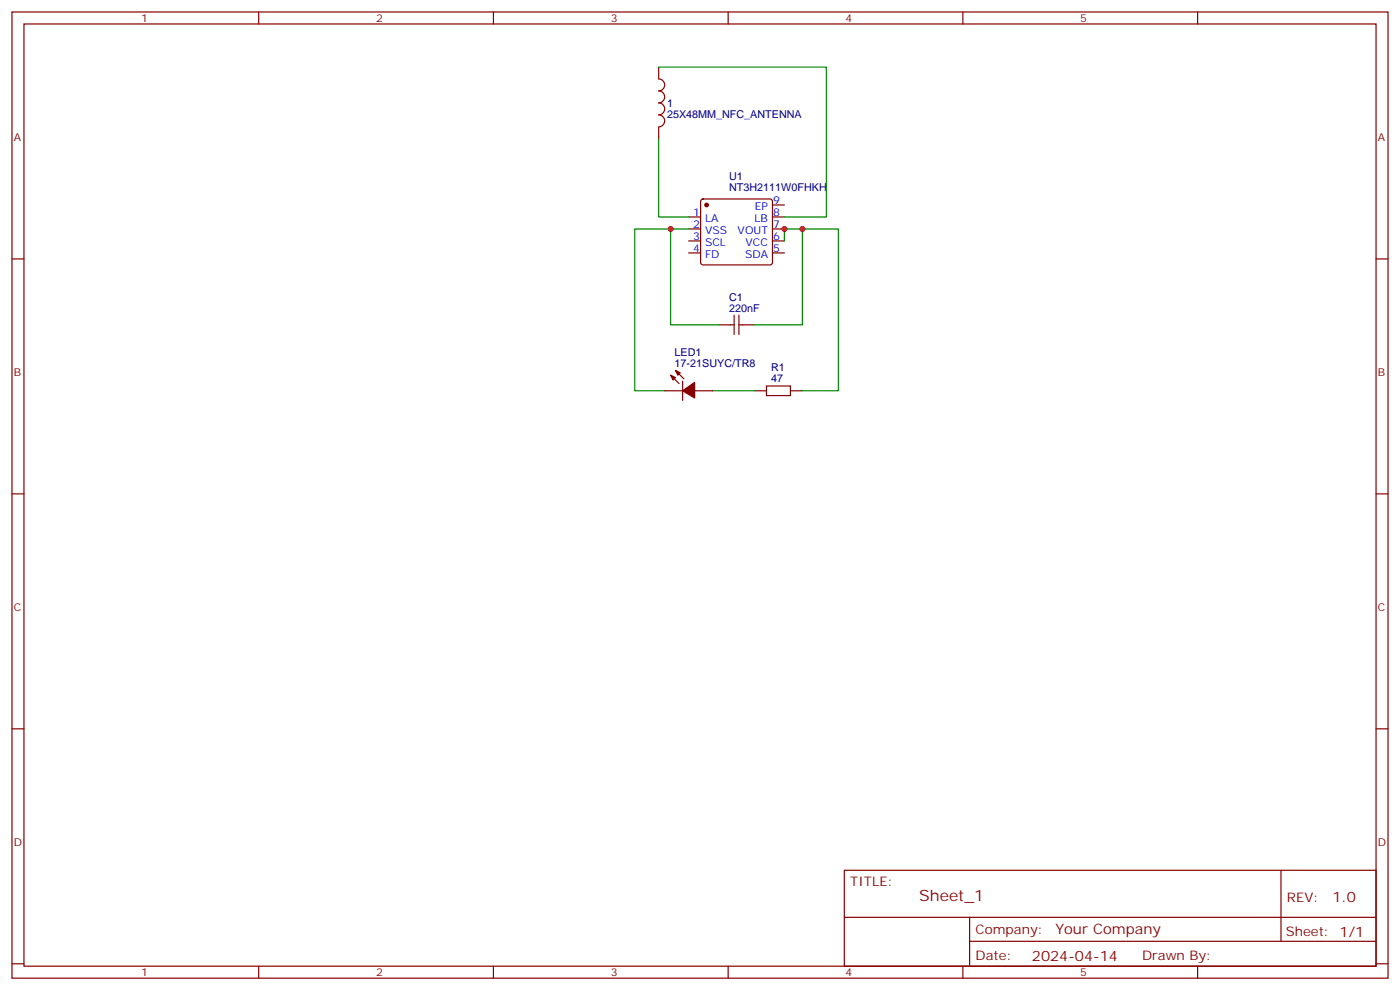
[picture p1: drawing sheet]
<svg xmlns="http://www.w3.org/2000/svg" width="412mm" height="292mm" viewBox="0 0 412 292" stroke-linecap="round" stroke-linejoin="round" font-family="sans-serif">
<g fill="none" stroke="#870000" stroke-width=".35">
<path d="M3.5 3.5h405.4v284.4h-405.4zM7.1 7.1h398.2v277.2h-398.2zM76.2 3.5v3.6M145.3 3.5v3.6M194 19.8v3.4a1.76 1.76 0 0 1 1.8 1.8 1.76 1.76 0 0 1-1.8 1.8 1.76 1.76 0 0 1 1.8 1.7 1.76 1.76 0 0 1-1.8 1.8 1.76 1.76 0 0 1 1.8 1.7 1.76 1.76 0 0 1-1.8 1.8 1.76 1.76 0 0 1 1.8 1.8 1.76 1.76 0 0 1-1.8 1.7M214.5 3.5v3.6M283.6 3.5v3.6M352.8 3.5v3.6M194 37.5v3.4M206.6 58.8l.5-.2h19.7l.5 .2 .2 .5v18l-.2 .5-.5 .2h-19.7l-.5-.3-.2-.4v-18zM3.5 76.2h3.6M202.8 63.9h3.6"/>
<path d="M202.8 67.4h3.6M202.8 70.9h3.6M202.8 74.4h3.6M227.5 60.3h3.6M227.5 63.9h3.6M227.5 67.4h3.6M227.5 70.9h3.6M227.5 74.4h3.6M405.3 76.2h3.6M211.7 95.6h4.6M216.3 92.8v5.6M217.7 92.8v5.6"/>
<path d="M217.7 95.6h4.5M195.8 115h5.3M197.6 110.4l2.4 2.5M199 109l2.4 2.5M201.1 112.2v5.6M204.6 115h5.3M222.2 115h3.6M225.8 113.6h7v2.8h-7zM232.8 115h3.6M3.5 145.3h3.6M405.3 145.3h3.6M3.5 214.5h3.6"/>
<path d="M405.3 214.5h3.6M248.7 256.1h156.6v28.2h-156.6zM377.3 256.1v20.9M248.7 270h156.5M285.6 277h119.6M285.6 270v14.1M3.5 283.6h3.6M76.2 284.3v3.6M145.3 284.3v3.6M214.5 284.3v3.6M283.6 284.3v3.6M352.8 284.3v3.6"/>
<path d="M405.3 283.6h3.6"/>
</g>
<g fill="#870000" stroke="#870000" stroke-width=".35">
<path d="M197.6 110.4l1.4 .7-.7 .7z"/>
<path d="M199 109l1.4 .7-.7 .7z"/>
<path d="M201.1 115l3.5-2.5v4.6z"/>
<circle cx="208.1" cy="60.3" r=".53"/>
</g>
<path d="M194 19.8h49.4v44.1h-12.3M194 40.9v23h8.8M197.6 67.4h-10.6v47.6h8.8M202.8 67.4h-5.2v28.2h14.1M231.1 70.9v-3.5h5.3v28.2h-14.2M236.4 67.4h10.5v47.6h-10.5M209.9 115h12.3" fill="none" stroke="#008700" stroke-width=".35"/>
<g fill="#c00">
<circle cx="231.1" cy="67.4" r=".88"/>
<circle cx="236.4" cy="67.4" r=".88"/>
<circle cx="197.6" cy="67.4" r=".88"/>
</g>
<text font-size="4.6" fill="#800" x="270.8" y="265.1">Sheet_1</text>
<g font-size="4.2" fill="#800">
<text x="392.5" y="265.4">1.0</text>
<text x="310.9" y="274.9">Your Company</text>
<text x="304" y="282.7">2024-04-14</text>
</g>
<g font-size="3.9" fill="#800">
<text x="250.5" y="260.7">TITLE:</text>
<text x="379.1" y="265.4">REV:</text>
<text x="287.4" y="274.9">Company:</text>
<text x="378.7" y="275.5">Sheet: 1/1</text>
<text x="287.4" y="282.6">Date:</text>
<text x="336.4" y="282.7">Drawn By:</text>
</g>
<g font-size="3.2" fill="#800">
<text x="41.6" y="6.5">1</text>
<text x="110.8" y="6.5">2</text>
<text x="179.9" y="6.5">3</text>
<text x="249.1" y="6.5">4</text>
<text x="318.2" y="6.5">5</text>
<text x="4.1" y="41.6">A</text>
<text x="405.9" y="41.6">A</text>
<text x="4.1" y="110.8">B</text>
<text x="405.9" y="110.8">B</text>
<text x="4.1" y="179.9">C</text>
<text x="405.9" y="179.9">C</text>
<text x="4.1" y="249.1">D</text>
<text x="405.9" y="249.1">D</text>
<text x="41.6" y="287.3">1</text>
<text x="110.8" y="287.3">2</text>
<text x="179.9" y="287.3">3</text>
<text x="249.1" y="287.3">4</text>
<text x="318.2" y="287.3">5</text>
</g>
<g font-size="3.2" fill="#000080">
<text x="196.5" y="34.7">25X48MM_NFC_ANTENNA</text>
<text x="196.5" y="31.5">1</text>
<text x="214.8" y="52.9">U1</text>
<text x="214.8" y="56.2">NT3H2111W0FHKH</text>
<text x="214.8" y="88.5">C1</text>
<text x="214.8" y="91.7">220nF</text>
<text x="198.7" y="107.9">17-21SUYC/TR8</text>
<text x="198.7" y="104.8">LED1</text>
<text x="227.1" y="112.5">47</text>
<text x="227.1" y="109.3">R1</text>
</g>
<g font-size="3.2" fill="#00f">
<text x="227.7" y="60">9</text>
<text x="204.2" y="63.5">1</text>
<text x="207.7" y="65.3">LA</text>
<text x="222.3" y="65.3">LB</text>
<text x="222.3" y="61.7">EP</text>
<text x="227.7" y="63.5">8</text>
<text x="204.2" y="70.6">3</text>
<text x="204.2" y="67">2</text>
<text x="207.7" y="68.8">VSS</text>
<text x="217.3" y="68.8">VOUT</text>
<text x="227.7" y="67">7</text>
<text x="227.7" y="70.6">6</text>
<text x="204.2" y="74.1">4</text>
<text x="207.7" y="75.8">FD</text>
<text x="207.7" y="72.3">SCL</text>
<text x="219.5" y="75.8">SDA</text>
<text x="219.6" y="72.3">VCC</text>
<text x="227.7" y="74.1">5</text>
</g>
</svg>
